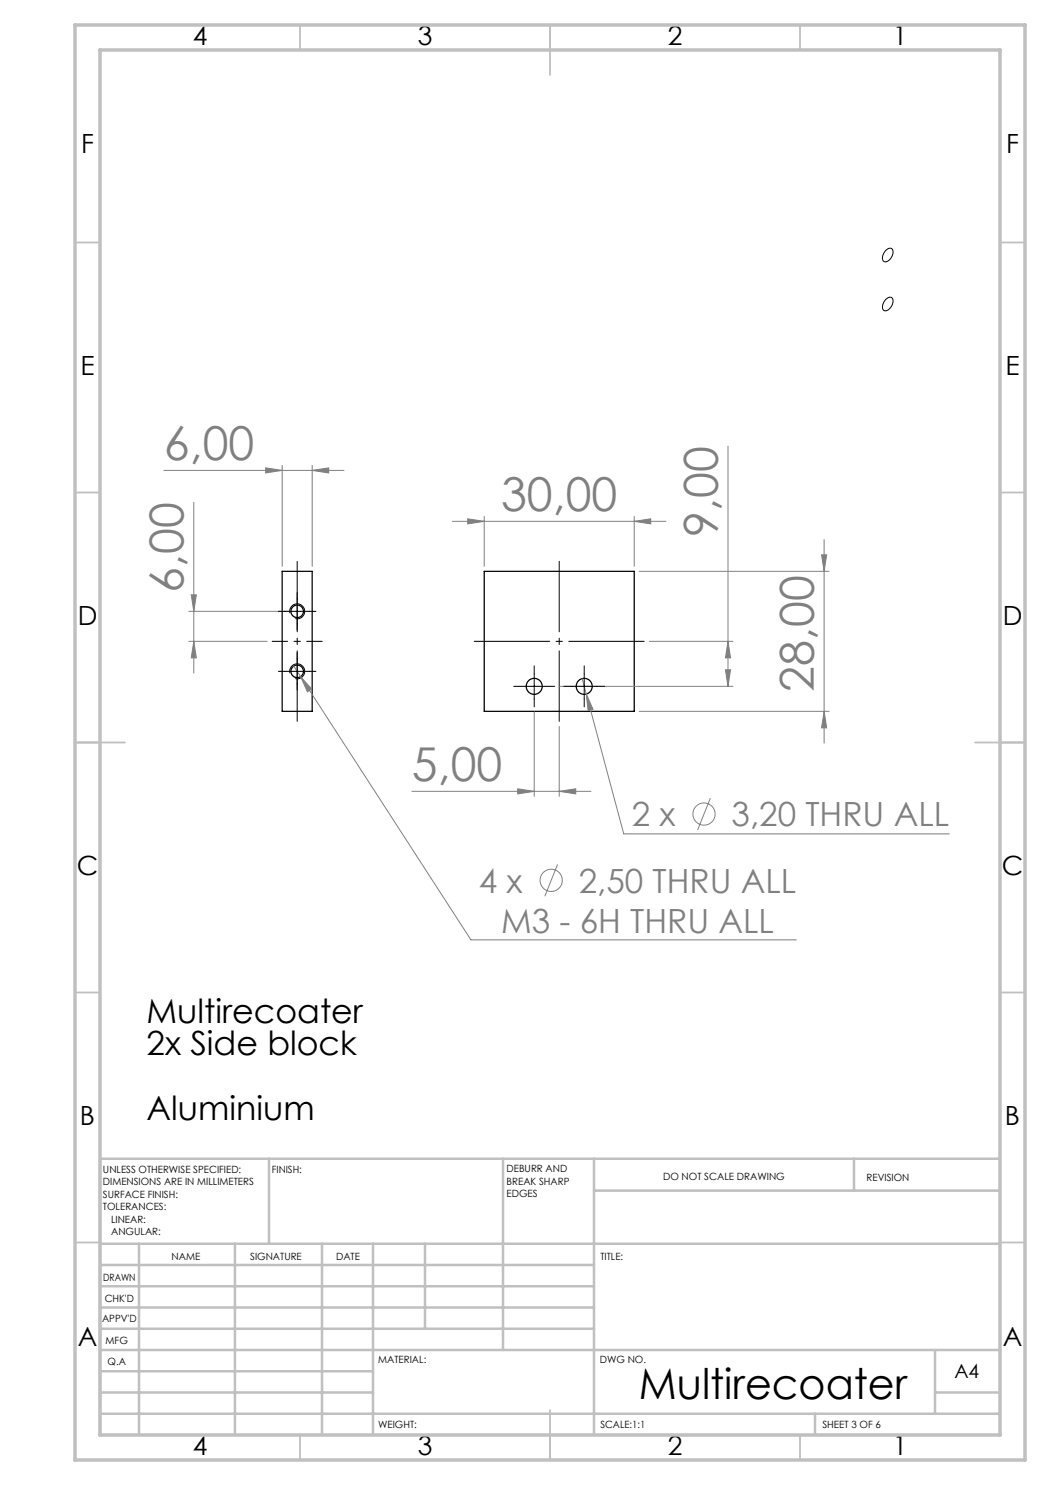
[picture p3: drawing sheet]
<svg xmlns="http://www.w3.org/2000/svg" width="210mm" height="297mm" viewBox="0 0 210 297" stroke-linecap="round" stroke-linejoin="round" font-family="sans-serif">
<g fill="none" stroke="#000" stroke-width=".25">
<path d="M56.4 114.3h6v28h-6zM96.8 114.3h30v28h-30z"/>
<circle cx="59.4" cy="134.3" r="1.25"/>
<circle cx="59.4" cy="122.3" r="1.25"/>
<circle cx="106.8" cy="137.3" r="1.6"/>
<circle cx="116.8" cy="137.3" r="1.6"/>
</g>
<g fill="none" stroke="#808080" stroke-width=".2">
<path d="M32.8 94.1h36M53.1 93.6l3.3 .5-3.3 .5zM56.4 93.1v20.2M62.4 94.1l3.3-.5v1zM62.4 93.1v20.2M145.6 89.2v48.1M38.3 119h1l-.5 3.3zM38.8 100.5v34.1M90.5 104.3h42.7M93.5 103.8l3.3 .5-3.3 .5zM96.8 103.3v10M126.8 104.3l3.3-.5v1z"/>
<path d="M126.8 103.3v10M127.8 114.3h38M164.3 111h1l-.5 3.3zM164.8 107.9v40.7M37.8 128.3h15.6M37.8 122.3h20.6M38.8 128.3l.5 3.3h-1zM58.8 133.2l1.3 2.1M60.1 135.3l2.2 2.5-.8 .6zM60.1 135.3l34.1 52.7h65.1M111.9 137.3h34.7M116.4 135.7l8.4 31.1h65"/>
<path d="M117.3 138.8l1.3 3.1-1 .2zM129.8 128.3h16.8M145.1 134h1l-.5 3.3zM145.6 128.3l.5 3.3h-1zM82.4 158.3h35.8M103.5 157.8l3.3 .5-3.3 .5zM106.8 142.4v16.9M111.8 158.3l3.3-.5v1zM111.8 145.3v14M127.8 142.3h38M142.1 159.6l-2.6 6.4M164.8 142.3l.5 3.3h-1z"/>
<path d="M111.5 172.9l-2.5 6.3"/>
<circle cx="110.2" cy="176.1" r="2.22"/>
<circle cx="140.8" cy="162.8" r="2.22"/>
</g>
<path d="M177.2 59.9a.78 .78 0 0 1 1.1-.4 .78 .78 0 0 1 .3 1.1 1.63 1.63 0 0 1-1.8 1.5 1.63 1.63 0 0 1 .4-2.2zM177.2 50.1a.78 .78 0 0 1 1.1-.4 .78 .78 0 0 1 .3 1.1 1.63 1.63 0 0 1-1.8 1.5 1.63 1.63 0 0 1 .4-2.2zM59.4 119.8v5M56.9 122.3h5M56.9 134.3h5M58 134.7a1.5 1.5 0 0 1 1.3-1.9 1.5 1.5 0 0 1 1.6 1.6 1.5 1.5 0 0 1-1.8 1.3M58 122.7a1.5 1.5 0 0 1 1.3-1.9 1.5 1.5 0 0 1 1.6 1.6 1.5 1.5 0 0 1-1.8 1.3M59.4 131.8v5M104.3 137.3h5M106.8 134.8v5M114.3 137.3h5M116.8 134.8v5" fill="none" stroke="#000" stroke-width=".2"/>
<path d="M59.4 112.3v32M111.8 144.3v-32" fill="none" stroke="#000" stroke-width=".2" stroke-dasharray="15.2 1.3 1.3 1.3" stroke-dashoffset="1.1"/>
<path d="M94.8 128.3h34" fill="none" stroke="#000" stroke-width=".2" stroke-dasharray="15.2 1.3 1.3 1.3" stroke-dashoffset=".1"/>
<path d="M64.4 128.3h-10" fill="none" stroke="#000" stroke-width=".2" stroke-dasharray="15.2 1.3 1.3 1.3" stroke-dashoffset="12.1"/>
<g fill="none" stroke="#c0c0c0" stroke-width=".35">
<path d="M60 5v5M110 5v10M160 5v5M15 48.5h5M200 48.5h5M15 98.5h5M200 98.5h5M15 148.5h10M195 148.5h10M15 198.5h5M200 198.5h5M15 248.5h5"/>
<path d="M200 248.5h5M60 287v5M110 282v10M160 287v5"/>
</g>
<g fill="none" stroke="#c0c0c0" stroke-width=".5">
<path d="M53.8 231.8v17M100.6 231.8v38.2M118.8 231.8v55.2M118.8 238.1h81.2M170.8 231.8v6.3M200 231.8h-180v55.2M20 248.8h180M20 257.3h98.8M20 253h98.8M27.8 248.8v38.2M47 248.8v38.2M64.4 248.8v38.2"/>
<path d="M74.6 248.8v38.2M85 248.8v17M20 265.8h98.8M20 261.5h98.8M20 278.5h54.6M20 274.3h54.6M20 270h180M187 278.5h13M187 270v12.8M20 282.8h180M163 282.8v4.2"/>
</g>
<path d="M15 5h190v287h-190zM20 10h180v277h-180z" fill="none" stroke="#c0c0c0" stroke-width=".7"/>
<g fill="none" stroke="#000" stroke-width=".2" stroke-dasharray="15.2 1.3 1.3 1.3">
<path d="M59.4 119.8v-1.3M56.9 122.3h-1.2M56.9 134.3h-1.2M59.4 124.8v1.2M59.4 131.8v-1.3M59.4 136.8v1.2M61.9 122.3h1.3M61.9 134.3h1.3M104.3 137.3h-1.6M106.8 134.8v-1.6M106.8 139.8v1.6M109.3 137.3h1.6"/>
<path d="M114.3 137.3h-1.6M116.8 134.8v-1.6M116.8 139.8v1.6M119.3 137.3h1.6"/>
</g>
<g fill="#808080">
<path d="M117.3 138.8l.3 3.3 1-.2zM60.1 135.3l1.4 3.1 .8-.6z"/>
<path d="M93.5 103.8l3.3 .5-3.3 .5zM126.8 104.3l3.3-.5v1zM103.5 157.8l3.3 .5-3.3 .5zM111.8 158.3l3.3-.5v1zM53.1 93.6l3.3 .5-3.3 .5zM62.4 94.1l3.3-.5v1z"/>
<path d="M145.1 134h1l-.5 3.3zM145.6 128.3l.5 3.3h-1z"/>
<path d="M164.3 111h1l-.5 3.3zM164.8 142.3l.5 3.3h-1zM38.3 119h1l-.5 3.3zM38.8 128.3l.5 3.3h-1z"/>
</g>
<g font-size="9.3" fill="#808080">
<text x="32.8" y="92.1">6,00</text>
<text x="100.2" y="102.2">30,00</text>
<text x="143.6" y="107.3" transform="rotate(-90 143.6 107.3)">9,00</text>
<text x="36.7" y="118.6" transform="rotate(-90 36.7 118.6)">6,00</text>
<text x="162.8" y="138.3" transform="rotate(-90 162.8 138.3)">28,00</text>
<text x="82.4" y="156.2">5,00</text>
</g>
<text font-size="8.5" x="127.8" y="279.7">Multirecoater</text>
<g font-size="6.7" fill="#808080">
<text x="126.3" y="165.3">2 x</text>
<text x="146.3" y="165.3">3,20 THRU ALL</text>
<text x="95.8" y="178.5">4 x</text>
<text x="115.8" y="178.5">2,50 THRU ALL</text>
<text x="100.2" y="186.5">M3 - 6H THRU ALL</text>
</g>
<g font-size="6.7">
<text x="29.3" y="204.6">Multirecoater</text>
<text x="29.3" y="211.1">2x Side block</text>
<text x="29.3" y="224">Aluminium</text>
</g>
<g font-size="5.3">
<text x="38.5" y="8.9">4</text>
<text x="83.5" y="8.9">3</text>
<text x="133.6" y="8.9">2</text>
<text x="178.6" y="8.9">1</text>
<text x="16.2" y="30.7">F</text>
<text x="201.2" y="30.7">F</text>
<text x="16.1" y="74.9">E</text>
<text x="201.1" y="74.9">E</text>
<text x="15.5" y="124.9">D</text>
<text x="200.5" y="124.9">D</text>
<text x="15.4" y="174.9">C</text>
<text x="200.4" y="174.9">C</text>
<text x="16" y="224.9">B</text>
<text x="201" y="224.9">B</text>
<text x="15.5" y="269.2">A</text>
<text x="200.5" y="269.2">A</text>
<text x="38.5" y="290.9">4</text>
<text x="83.5" y="290.9">3</text>
<text x="133.6" y="290.9">2</text>
<text x="178.6" y="290.9">1</text>
</g>
<text font-size="3.9" x="190.9" y="275.5">A4</text>
<g font-size="2">
<text x="20.6" y="234.6">UNLESS OTHERWISE SPECIFIED:</text>
<text x="20.6" y="237.1">DIMENSIONS ARE IN MILLIMETERS</text>
<text x="20.6" y="239.6">SURFACE FINISH:</text>
<text x="54.4" y="234.6">FINISH:</text>
<text x="101.3" y="234.5">DEBURR AND</text>
<text x="101.3" y="237">BREAK SHARP</text>
<text x="101.3" y="239.5">EDGES</text>
<text x="132.6" y="236">DO NOT SCALE DRAWING</text>
<text x="173.3" y="236.2">REVISION</text>
<text x="20.6" y="242.1">TOLERANCES:</text>
<text x="22.2" y="244.6">LINEAR:</text>
<text x="22.2" y="247.1">ANGULAR:</text>
<text x="34.3" y="252">NAME</text>
<text x="50" y="251.9">SIGNATURE</text>
<text x="67.2" y="251.9">DATE</text>
<text x="120.1" y="251.9">TITLE:</text>
<text x="20.6" y="256.1">DRAWN</text>
<text x="20.9" y="260.3">CHK'D</text>
<text x="20.4" y="264.4">APPV'D</text>
<text x="21.1" y="268.8">MFG</text>
<text x="21.5" y="273">Q.A</text>
<text x="75.6" y="272.5">MATERIAL:</text>
<text x="120" y="272.5">DWG NO.</text>
<text x="75.6" y="285.5">WEIGHT:</text>
<text x="120.1" y="285.6">SCALE:1:1</text>
<text x="164.5" y="285.6">SHEET 3 OF 6</text>
</g>
</svg>
